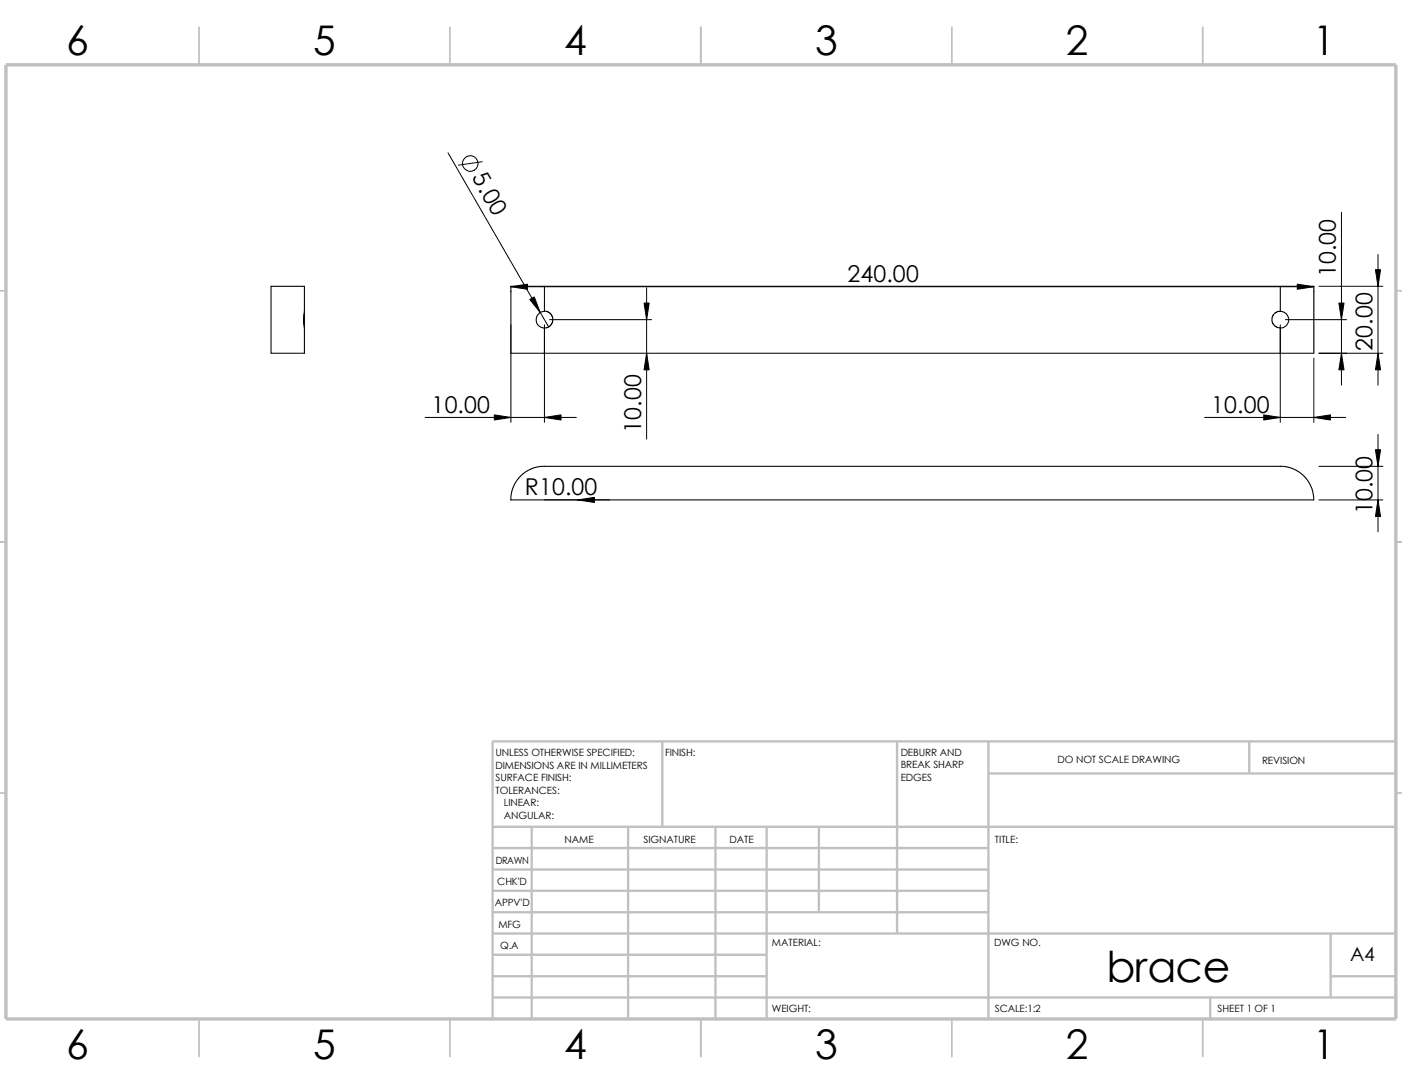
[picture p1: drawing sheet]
<svg xmlns="http://www.w3.org/2000/svg" width="279mm" height="216mm" viewBox="0 0 279 216" stroke-linecap="round" stroke-linejoin="round" font-family="sans-serif">
<g fill="none" stroke="#c0c0c0" stroke-width=".34">
<path d="M39.7 5.4v7.5M89.7 5.4v7.5M139.7 5.4v7.5M189.7 5.4v7.5M239.7 5.4v7.5M-.1 57.9h1.3M278.2 57.9h1.2M-.1 107.9h1.3M278.2 107.9h1.2M-.1 157.9h1.3M278.2 157.9h1.2M39.7 202.9v7.5"/>
<path d="M89.7 202.9v7.5M139.7 202.9v7.5M189.7 202.9v7.5M239.7 202.9v7.5"/>
</g>
<g fill="none" stroke="#c0c0c0" stroke-width=".47">
<path d="M132 147.7v17M178.8 147.7v38.2M197 147.7v55.2M197 154.1h81.2M249 147.7v6.4M278.2 147.7h-180v55.2M98.2 164.7h180M98.2 177.4h98.8M98.2 173.2h98.8M98.2 168.9h98.8M106 164.7v38.2M125.2 164.7v38.2"/>
<path d="M142.6 164.7v38.2M152.8 164.7v38.2M163.2 164.7v17M98.2 198.7h180M98.2 181.7h98.8M98.2 194.4h54.6M98.2 190.2h54.6M98.2 185.9h180M241.2 198.7v4.2M265.2 194.4h13M265.2 185.9v12.8"/>
</g>
<path d="M1.2 12.9h277v190h-277z" fill="none" stroke="#c0c0c0" stroke-width=".68" stroke-linecap="butt"/>
<g fill="none" stroke="#000" stroke-width=".21">
<path d="M108.5 57h-6.7v13.4h6.7M108.5 57v5a1.67 1.67 0 0 0-1.7 1.7 1.67 1.67 0 0 0 1.7 1.7M108.5 57h146.6M255.1 57h6.7v13.4h-6.7M255.1 57v5M60.7 62a8.3 8.3 0 0 0 0 3.4M60.7 62v3.4M60.7 62v-5h-6.7v13.4h6.7v-5M108.5 65.4v5M108.5 70.4h146.6M108.5 61.9l.7 .2 .6 .4 .3 .6 .1 .5-.1 .6-.3 .6-.6 .4-.7 .2M255.1 62l-.9 .3-.5 .4-.2 .6v.7l.2 .6 .7 .6 .7 .1"/>
<path d="M255.1 62a1.67 1.67 0 0 1 1.7 1.7 1.67 1.67 0 0 1-1.7 1.7v5M255.1 92.8l1.5 .2 1.2 .4 1.2 .7 1.1 .9 .6 .9 .7 1.3 .4 2.4h-160M255.1 92.9h-147.4l-1.3 .3-.9 .4-1.3 .8-.7 .6-.6 .9-.7 1.3-.4 2.4"/>
</g>
<g fill="none" stroke="#000" stroke-width=".2">
<path d="M89.3 30.4l20 34.7M96.1 32.2l-4.7 .7M101.8 57.1h160M101.8 58v.1M128.9 57.3v30.2M261.8 58v.1M262.8 57h12.8M267.3 42.3v34.4M274.6 50.7v26M101.8 64.7v19.4M108.5 64.7v19.4M109.5 63.7h20.3"/>
<path d="M255.1 64.7v19.4M256.2 63.7h12.2M261.8 71.3v12.8M262.8 70.4h12.8M84.7 83.1h30.2M108.5 99.6h13M240.1 83.1h28.1M262.8 99.6h12.8M262.8 92.9h12.8M274.6 86.5v19.4"/>
<circle cx="93.7" cy="32.6" r="1.56"/>
</g>
<g fill="#000" stroke="#000" stroke-width=".2">
<path d="M101.8 57.1l3.3-.5v1zM258.5 56.6l3.3 .5-3.3 .5zM274.1 53.7h1l-.5 3.3zM105.6 59.6l.9-.5 1.2 3.1zM128.4 60.4h1l-.5 3.3zM128.9 70.4l.5 3.3h-1zM266.8 60.4h1l-.5 3.3zM267.3 70.4l.5 3.3h-1zM274.6 70.4l.5 3.3h-1zM98.5 82.6l3.3 .5-3.3 .6zM108.5 83.1l3.3-.5v1.1zM115.1 99.6l3.3-.5v1z"/>
<path d="M251.8 82.6l3.3 .5-3.3 .6zM261.8 83.1l3.3-.5v1.1zM274.1 89.6h1l-.5 3.3zM274.6 99.6l.5 3.3h-1z"/>
</g>
<text font-size="8.5" x="220.5" y="195.7">brace</text>
<g font-size="8.1">
<text x="13.2" y="10.9">6</text>
<text x="62.4" y="10.9">5</text>
<text x="112.4" y="10.9">4</text>
<text x="162.4" y="10.9">3</text>
<text x="212.4" y="10.9">2</text>
<text x="261.7" y="10.9">1</text>
<text x="13.2" y="210.9">6</text>
<text x="62.4" y="210.9">5</text>
<text x="112.4" y="210.9">4</text>
<text x="162.4" y="210.9">3</text>
<text x="212.4" y="210.9">2</text>
<text x="261.7" y="210.9">1</text>
</g>
<g font-size="4.6">
<text x="93.9" y="35.3" transform="rotate(60 93.9 35.3)">5.00</text>
<text x="168.9" y="56.2">240.00</text>
<text x="266.2" y="55.2" transform="rotate(-90 266.2 55.2)">10.00</text>
<text x="273.5" y="69.9" transform="rotate(-90 273.5 69.9)">20.00</text>
<text x="86" y="82.2">10.00</text>
<text x="241.4" y="82.2">10.00</text>
<text x="127.8" y="86.2" transform="rotate(-90 127.8 86.2)">10.00</text>
<text x="104.6" y="98.6">R10.00</text>
<text x="273.5" y="102.4" transform="rotate(-90 273.5 102.4)">10.00</text>
</g>
<text font-size="3.9" x="269.1" y="191.5">A4</text>
<g font-size="2">
<text x="98.8" y="150.6">UNLESS OTHERWISE SPECIFIED:</text>
<text x="98.8" y="153.1">DIMENSIONS ARE IN MILLIMETERS</text>
<text x="98.8" y="155.6">SURFACE FINISH:</text>
<text x="132.5" y="150.6">FINISH:</text>
<text x="179.5" y="155.5">EDGES</text>
<text x="179.5" y="150.5">DEBURR AND</text>
<text x="179.5" y="153">BREAK SHARP</text>
<text x="210.8" y="151.9">DO NOT SCALE DRAWING</text>
<text x="251.5" y="152.1">REVISION</text>
<text x="98.8" y="158.1">TOLERANCES:</text>
<text x="100.4" y="160.6">LINEAR:</text>
<text x="100.4" y="163.1">ANGULAR:</text>
<text x="112.5" y="168">NAME</text>
<text x="128.2" y="167.9">SIGNATURE</text>
<text x="145.4" y="167.9">DATE</text>
<text x="198.3" y="167.9">TITLE:</text>
<text x="98.8" y="172.1">DRAWN</text>
<text x="99.1" y="176.3">CHK'D</text>
<text x="98.6" y="180.4">APPV'D</text>
<text x="99.3" y="184.8">MFG</text>
<text x="99.7" y="189">Q.A</text>
<text x="153.8" y="188.5">MATERIAL:</text>
<text x="198.1" y="188.5">DWG NO.</text>
<text x="153.8" y="201.5">WEIGHT:</text>
<text x="198.2" y="201.6">SCALE:1:2</text>
<text x="242.7" y="201.6">SHEET 1 OF 1</text>
</g>
</svg>
